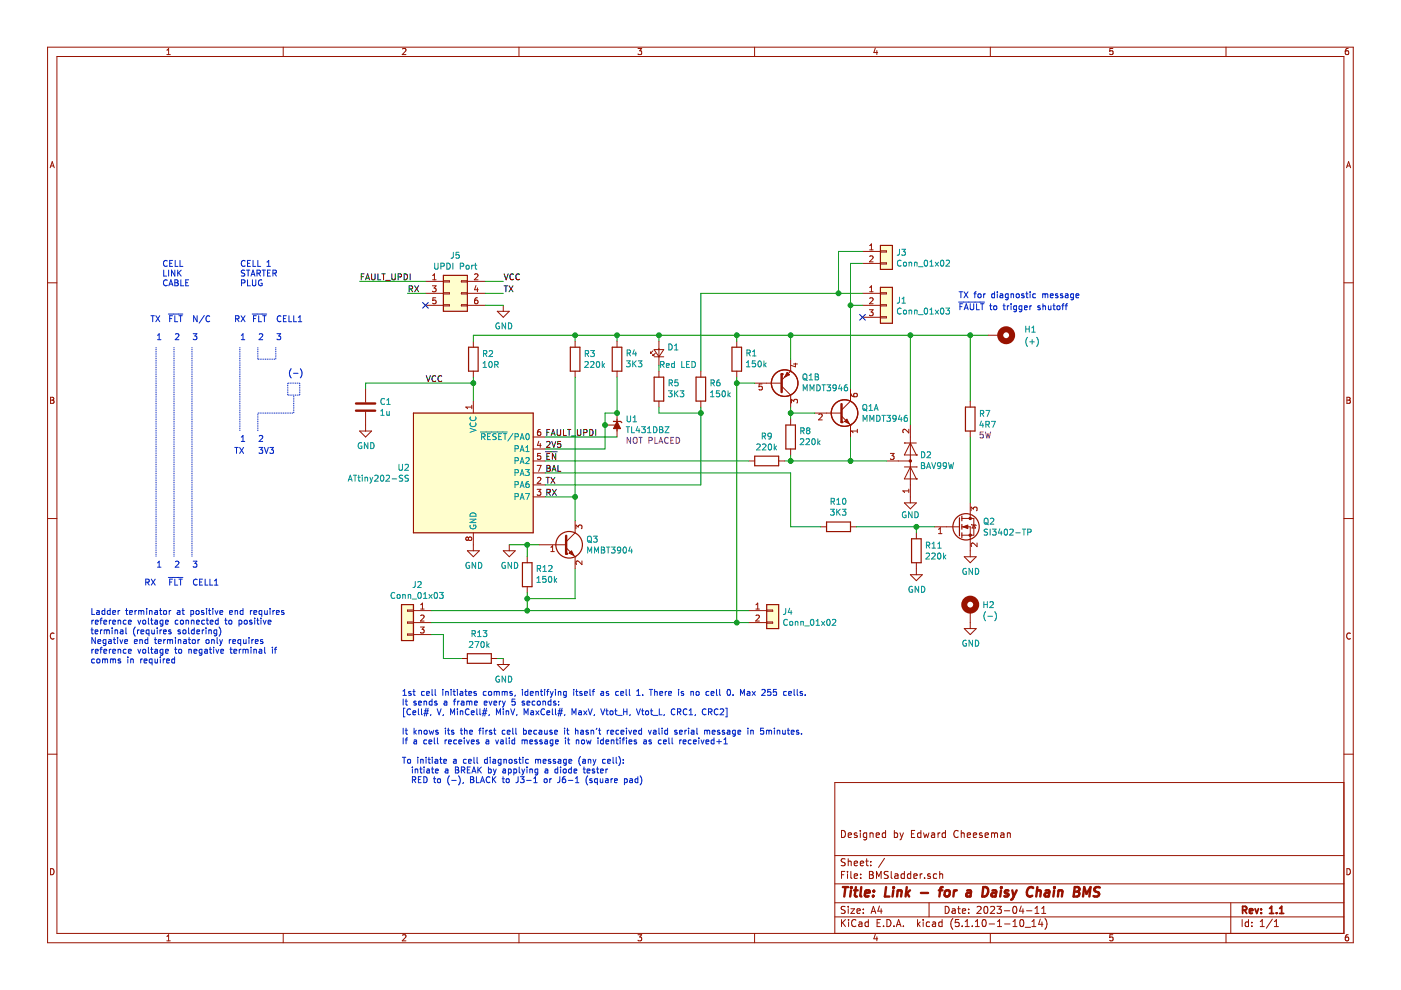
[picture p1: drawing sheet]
EESchema Schematic File Version 4
EELAYER 30 0
EELAYER END
$Descr A4 11693 8268
encoding utf-8
Sheet 1 1
Title "Link - for a Daisy Chain BMS"
Date "2023-04-11"
Rev "1.1"
Comp ""
Comment1 "Designed by Edward Cheeseman"
Comment2 ""
Comment3 ""
Comment4 ""
$EndDescr
$Comp
L MCU_Microchip_ATtiny:ATtiny202-SS U2
U 1 1
P 3950 3950
F 0 "U2" H 3421 3996 50  0000 R CNN
F 1 "ATtiny202-SS" H 3421 3905 50  0000 R CNN
F 2 "Package_SO:SOIC-8_3.9x4.9mm_P1.27mm" H 3950 3950 50  0001 C CIN
F 3 "http://ww1.microchip.com/downloads/en/DeviceDoc/ATtiny202-402-AVR-MCU-with-Core-Independent-Peripherals_and-picoPower-40001969A.pdf" H 3950 3950 50  0001 C CNN
	1    3950 3950
	1    0    0    -1  
$EndComp
$Comp
L Device:C C1
U 1 1
P 3050 3400
F 0 "C1" H 3165 3446 50  0000 L CNN
F 1 "1u" H 3165 3355 50  0000 L CNN
F 2 "Capacitor_SMD:C_0603_1608Metric" H 3088 3250 50  0001 C CNN
F 3 "~" H 3050 3400 50  0001 C CNN
	1    3050 3400
	1    0    0    -1  
$EndComp
$Comp
L Transistor_BJT:MMBT3904 Q3
U 1 1
P 4700 4550
F 0 "Q3" H 4891 4596 50  0000 L CNN
F 1 "MMBT3904" H 4891 4505 50  0000 L CNN
F 2 "Package_TO_SOT_SMD:SOT-23" H 4900 4475 50  0001 L CIN
F 3 "https://www.fairchildsemi.com/datasheets/2N/2N3904.pdf" H 4700 4550 50  0001 L CNN
	1    4700 4550
	1    0    0    -1  
$EndComp
$Comp
L Transistor_BJT:MMDT3946 Q1
U 1 1
P 7000 3450
F 0 "Q1" H 7191 3496 50  0000 L CNN
F 1 "MMDT3946" H 7191 3405 50  0000 L CNN
F 2 "Package_TO_SOT_SMD:SOT-363_SC-70-6" H 7200 3550 50  0001 C CNN
F 3 "http://www.diodes.com/_files/datasheets/ds30123.pdf" H 7000 3450 50  0001 C CNN
	1    7000 3450
	1    0    0    -1  
$EndComp
$Comp
L Transistor_BJT:MMDT3946 Q1
U 2 1
P 6500 3200
F 0 "Q1" H 6691 3154 50  0000 L CNN
F 1 "MMDT3946" H 6691 3245 50  0000 L CNN
F 2 "Package_TO_SOT_SMD:SOT-363_SC-70-6" H 6700 3300 50  0001 C CNN
F 3 "http://www.diodes.com/_files/datasheets/ds30123.pdf" H 6500 3200 50  0001 C CNN
	2    6500 3200
	1    0    0    1   
$EndComp
$Comp
L Device:R R3
U 1 1
P 4800 3000
F 0 "R3" H 4870 3046 50  0000 L CNN
F 1 "220k" H 4870 2955 50  0000 L CNN
F 2 "Resistor_SMD:R_0603_1608Metric" V 4730 3000 50  0001 C CNN
F 3 "~" H 4800 3000 50  0001 C CNN
	1    4800 3000
	1    0    0    -1  
$EndComp
$Comp
L power:GND #PWR04
U 1 1
P 3950 4550
F 0 "#PWR04" H 3950 4300 50  0001 C CNN
F 1 "GND" H 3955 4377 50  0000 C CNN
F 2 "" H 3950 4550 50  0001 C CNN
F 3 "" H 3950 4550 50  0001 C CNN
	1    3950 4550
	1    0    0    -1  
$EndComp
$Comp
L power:GND #PWR05
U 1 1
P 4250 4550
F 0 "#PWR05" H 4250 4300 50  0001 C CNN
F 1 "GND" H 4255 4377 50  0000 C CNN
F 2 "" H 4250 4550 50  0001 C CNN
F 3 "" H 4250 4550 50  0001 C CNN
	1    4250 4550
	1    0    0    -1  
$EndComp
$Comp
L Device:R R12
U 1 1
P 4400 4800
F 0 "R12" H 4330 4754 50  0000 R CNN
F 1 "150k" H 4330 4845 50  0000 R CNN
F 2 "Resistor_SMD:R_0603_1608Metric" V 4330 4800 50  0001 C CNN
F 3 "~" H 4400 4800 50  0001 C CNN
	1    4400 4800
	-1   0    0    1   
$EndComp
Wire Wire Line
	4400 4550 4500 4550
Wire Wire Line
	4400 4550 4250 4550
Connection ~ 4400 4550
$Comp
L power:GND #PWR01
U 1 1
P 3050 3550
F 0 "#PWR01" H 3050 3300 50  0001 C CNN
F 1 "GND" H 3055 3377 50  0000 C CNN
F 2 "" H 3050 3550 50  0001 C CNN
F 3 "" H 3050 3550 50  0001 C CNN
	1    3050 3550
	1    0    0    -1  
$EndComp
Wire Wire Line
	3950 3150 3950 3200
Wire Wire Line
	4800 3150 4800 4150
Wire Wire Line
	4550 4150 4800 4150
Connection ~ 4800 4150
Wire Wire Line
	4800 4150 4800 4350
Wire Wire Line
	7100 3650 7100 3850
Wire Wire Line
	6600 3500 6600 3450
Wire Wire Line
	6600 2800 6600 3000
Wire Wire Line
	6800 3450 6600 3450
Text Label 4550 4150 0    50   ~ 0
RX
Text Label 4550 4050 0    50   ~ 0
TX
$Comp
L Diode:BAV99W D2
U 1 1
P 7600 3850
F 0 "D2" V 7646 3928 50  0000 L CNN
F 1 "BAV99W" V 7555 3928 50  0000 L CNN
F 2 "Package_TO_SOT_SMD:SOT-323_SC-70" H 7600 3350 50  0001 C CNN
F 3 "" H 7600 3850 50  0001 C CNN
	1    7600 3850
	0    1    -1   0   
$EndComp
$Comp
L power:GND #PWR02
U 1 1
P 7600 4150
F 0 "#PWR02" H 7600 3900 50  0001 C CNN
F 1 "GND" H 7600 4000 50  0000 C CNN
F 2 "" H 7600 4150 50  0001 C CNN
F 3 "" H 7600 4150 50  0001 C CNN
	1    7600 4150
	1    0    0    -1  
$EndComp
Wire Wire Line
	7600 3550 7600 2800
Wire Wire Line
	7600 2800 6600 2800
$Comp
L Device:Q_NMOS_GSD Q2
U 1 1
P 8000 4400
F 0 "Q2" H 8204 4446 50  0000 L CNN
F 1 "SI3402-TP" H 8204 4355 50  0000 L CNN
F 2 "Package_TO_SOT_SMD:SOT-23" H 8200 4500 50  0001 C CNN
F 3 "~" H 8000 4400 50  0001 C CNN
	1    8000 4400
	1    0    0    -1  
$EndComp
$Comp
L power:GND #PWR03
U 1 1
P 8100 4600
F 0 "#PWR03" H 8100 4350 50  0001 C CNN
F 1 "GND" H 8105 4427 50  0000 C CNN
F 2 "" H 8100 4600 50  0001 C CNN
F 3 "" H 8100 4600 50  0001 C CNN
	1    8100 4600
	1    0    0    -1  
$EndComp
$Comp
L power:GND #PWR06
U 1 1
P 7650 4750
F 0 "#PWR06" H 7650 4500 50  0001 C CNN
F 1 "GND" H 7655 4577 50  0000 C CNN
F 2 "" H 7650 4750 50  0001 C CNN
F 3 "" H 7650 4750 50  0001 C CNN
	1    7650 4750
	1    0    0    -1  
$EndComp
Wire Wire Line
	6600 3950 4550 3950
Wire Wire Line
	5050 3550 5050 3450
Wire Wire Line
	5150 3150 5150 3450
Connection ~ 5150 3450
Wire Wire Line
	7800 4400 7650 4400
Wire Wire Line
	7650 4450 7650 4400
Connection ~ 7650 4400
Wire Wire Line
	7650 4400 7150 4400
$Comp
L Device:LED_Small D1
U 1 1
P 5500 2950
F 0 "D1" V 5546 2882 50  0000 R CNN
F 1 "Red LED" V 5400 2950 50  0000 R CNN
F 2 "LED_SMD:LED_0603_1608Metric" V 5500 2950 50  0001 C CNN
F 3 "~" V 5500 2950 50  0001 C CNN
	1    5500 2950
	0    -1   -1   0   
$EndComp
$Comp
L Device:R R5
U 1 1
P 5500 3250
F 0 "R5" H 5430 3204 50  0000 R CNN
F 1 "3K3" H 5430 3295 50  0000 R CNN
F 2 "Resistor_SMD:R_0603_1608Metric" V 5430 3250 50  0001 C CNN
F 3 "~" H 5500 3250 50  0001 C CNN
	1    5500 3250
	-1   0    0    1   
$EndComp
Wire Wire Line
	5500 3100 5500 3050
Wire Wire Line
	5500 3400 5500 3450
Wire Wire Line
	5500 3450 5850 3450
Wire Wire Line
	5850 3450 5850 3400
Wire Wire Line
	6600 3800 6600 3850
Wire Wire Line
	6600 3850 7100 3850
Wire Wire Line
	6300 3200 6150 3200
Wire Wire Line
	6150 3150 6150 3200
Wire Wire Line
	6600 2800 6150 2800
Wire Wire Line
	6150 2800 6150 2850
Connection ~ 6600 2800
Connection ~ 6150 2800
$Comp
L Device:R R7
U 1 1
P 8100 3500
F 0 "R7" H 8170 3546 50  0000 L CNN
F 1 "4R7" H 8170 3455 50  0000 L CNN
F 2 "EdsKicadLibrary:R_Axial_L17.0mm_D6.0mm_P22mm_Horizontal" V 8030 3500 50  0001 C CNN
F 3 "~" H 8100 3500 50  0001 C CNN
F 4 "5W" H 8170 3366 50  0000 L CNN "Field4"
	1    8100 3500
	1    0    0    -1  
$EndComp
Wire Wire Line
	8100 4200 8100 3650
Wire Wire Line
	8100 3350 8100 2800
Wire Wire Line
	8100 2800 7600 2800
Connection ~ 7600 2800
Wire Wire Line
	4800 2800 4800 2850
Wire Wire Line
	4800 2800 3950 2800
Connection ~ 4800 2800
Wire Wire Line
	3050 3250 3050 3200
Wire Wire Line
	3050 3200 3950 3200
Connection ~ 3950 3200
Wire Wire Line
	3950 3200 3950 3350
Text Label 4550 3750 0    50   ~ 0
2V5
$Comp
L Device:R R11
U 1 1
P 7650 4600
F 0 "R11" H 7720 4646 50  0000 L CNN
F 1 "220k" H 7720 4555 50  0000 L CNN
F 2 "Resistor_SMD:R_0603_1608Metric" V 7580 4600 50  0001 C CNN
F 3 "~" H 7650 4600 50  0001 C CNN
	1    7650 4600
	1    0    0    -1  
$EndComp
$Comp
L Device:R R6
U 1 1
P 5850 3250
F 0 "R6" H 5780 3204 50  0000 R CNN
F 1 "150k" H 5780 3295 50  0000 R CNN
F 2 "Resistor_SMD:R_0603_1608Metric" V 5780 3250 50  0001 C CNN
F 3 "~" H 5850 3250 50  0001 C CNN
	1    5850 3250
	-1   0    0    1   
$EndComp
$Comp
L Device:R R1
U 1 1
P 6150 3000
F 0 "R1" H 6080 2954 50  0000 R CNN
F 1 "150k" H 6080 3045 50  0000 R CNN
F 2 "Resistor_SMD:R_0603_1608Metric" V 6080 3000 50  0001 C CNN
F 3 "~" H 6150 3000 50  0001 C CNN
	1    6150 3000
	-1   0    0    1   
$EndComp
$Comp
L Device:R R8
U 1 1
P 6600 3650
F 0 "R8" H 6530 3604 50  0000 R CNN
F 1 "220k" H 6530 3695 50  0000 R CNN
F 2 "Resistor_SMD:R_0603_1608Metric" V 6530 3650 50  0001 C CNN
F 3 "~" H 6600 3650 50  0001 C CNN
	1    6600 3650
	-1   0    0    1   
$EndComp
$Comp
L Device:R R4
U 1 1
P 5150 3000
F 0 "R4" H 5080 2954 50  0000 R CNN
F 1 "3K3" H 5080 3045 50  0000 R CNN
F 2 "Resistor_SMD:R_0603_1608Metric" V 5080 3000 50  0001 C CNN
F 3 "~" H 5150 3000 50  0001 C CNN
	1    5150 3000
	-1   0    0    1   
$EndComp
$Comp
L Device:R R10
U 1 1
P 7000 4400
F 0 "R10" V 7207 4400 50  0000 C CNN
F 1 "3K3" V 7116 4400 50  0000 C CNN
F 2 "Resistor_SMD:R_0603_1608Metric" V 6930 4400 50  0001 C CNN
F 3 "~" H 7000 4400 50  0001 C CNN
	1    7000 4400
	0    -1   -1   0   
$EndComp
$Comp
L Mechanical:MountingHole_Pad H2
U 1 1
P 8100 5100
F 0 "H2" H 8200 5149 50  0000 L CNN
F 1 "(-)" H 8200 5058 50  0000 L CNN
F 2 "EdsKicadLibrary:Terminal tag 3.2mm slot" H 8100 5100 50  0001 C CNN
F 3 "~" H 8100 5100 50  0001 C CNN
	1    8100 5100
	1    0    0    -1  
$EndComp
Wire Wire Line
	4400 4650 4400 4550
Wire Wire Line
	4800 4750 4800 5000
Wire Wire Line
	4400 4950 4400 5000
Wire Wire Line
	4400 5000 4800 5000
$Comp
L power:GND #PWR07
U 1 1
P 8100 5200
F 0 "#PWR07" H 8100 4950 50  0001 C CNN
F 1 "GND" H 8105 5027 50  0000 C CNN
F 2 "" H 8100 5200 50  0001 C CNN
F 3 "" H 8100 5200 50  0001 C CNN
	1    8100 5200
	1    0    0    -1  
$EndComp
$Comp
L Mechanical:MountingHole_Pad H1
U 1 1
P 8350 2800
F 0 "H1" V 8300 3000 50  0000 L CNN
F 1 "(+)" V 8400 3000 50  0000 L CNN
F 2 "EdsKicadLibrary:Terminal tag 3.2mm slot" H 8350 2800 50  0001 C CNN
F 3 "~" H 8350 2800 50  0001 C CNN
	1    8350 2800
	0    1    1    0   
$EndComp
Wire Wire Line
	8100 2800 8250 2800
Text Label 4550 3950 0    50   ~ 0
BAL
Wire Wire Line
	5150 2800 5150 2850
Connection ~ 5150 2800
Wire Wire Line
	5150 2800 5500 2800
Wire Wire Line
	5050 3450 5150 3450
Wire Wire Line
	5850 4050 5850 3450
Wire Wire Line
	4550 4050 5850 4050
Connection ~ 5850 3450
Wire Wire Line
	4800 2800 5150 2800
Wire Wire Line
	5500 2850 5500 2800
Connection ~ 5500 2800
Text Label 4550 3650 0    50   ~ 0
FAULT_UPDI
$Comp
L Device:R R2
U 1 1
P 3950 3000
F 0 "R2" H 4020 3046 50  0000 L CNN
F 1 "10R" H 4020 2955 50  0000 L CNN
F 2 "Resistor_SMD:R_0603_1608Metric" V 3880 3000 50  0001 C CNN
F 3 "~" H 3950 3000 50  0001 C CNN
	1    3950 3000
	1    0    0    -1  
$EndComp
Wire Wire Line
	3950 2800 3950 2850
Text Label 4550 3850 0    50   ~ 0
~EN
$Comp
L power:GND #PWR08
U 1 1
P 4200 2550
F 0 "#PWR08" H 4200 2300 50  0001 C CNN
F 1 "GND" H 4205 2377 50  0000 C CNN
F 2 "" H 4200 2550 50  0001 C CNN
F 3 "" H 4200 2550 50  0001 C CNN
	1    4200 2550
	1    0    0    -1  
$EndComp
Text Label 3550 3200 0    50   ~ 0
VCC
Text Label 4200 2350 0    50   ~ 0
VCC
Text Label 4200 2450 0    50   ~ 0
TX
Text Label 3400 2450 0    50   ~ 0
RX
Wire Wire Line
	4200 2550 4050 2550
Wire Wire Line
	3000 2350 3550 2350
Wire Wire Line
	3400 2450 3550 2450
Wire Wire Line
	4200 2450 4050 2450
Wire Wire Line
	4200 2350 4050 2350
$Comp
L Device:R R13
U 1 1
P 4000 5500
F 0 "R13" V 3793 5500 50  0000 C CNN
F 1 "270k" V 3884 5500 50  0000 C CNN
F 2 "Resistor_SMD:R_0603_1608Metric" V 3930 5500 50  0001 C CNN
F 3 "~" H 4000 5500 50  0001 C CNN
	1    4000 5500
	0    1    1    0   
$EndComp
$Comp
L power:GND #PWR09
U 1 1
P 4200 5500
F 0 "#PWR09" H 4200 5250 50  0001 C CNN
F 1 "GND" H 4205 5327 50  0000 C CNN
F 2 "" H 4200 5500 50  0001 C CNN
F 3 "" H 4200 5500 50  0001 C CNN
	1    4200 5500
	1    0    0    -1  
$EndComp
Connection ~ 6600 3450
Wire Wire Line
	6600 3450 6600 3400
Wire Wire Line
	4150 5500 4200 5500
Connection ~ 5050 3550
Wire Wire Line
	7100 3850 7400 3850
Text Label 3000 2350 0    50   ~ 0
FAULT_UPDI
Connection ~ 7100 3850
$Comp
L Connector_Generic:Conn_02x03_Odd_Even J5
U 1 1
P 3750 2450
F 0 "J5" H 3800 2767 50  0000 C CNN
F 1 "UPDI Port" H 3800 2676 50  0000 C CNN
F 2 "Connector_PinHeader_1.27mm:PinHeader_2x03_P1.27mm_Vertical" H 3750 2450 50  0001 C CNN
F 3 "~" H 3750 2450 50  0001 C CNN
	1    3750 2450
	1    0    0    -1  
$EndComp
Text Notes 3350 6550 0    50   ~ 0
1st cell initiates comms, identifying itself as cell 1. There is no cell 0. Max 255 cells.\nIt sends a frame every 5 seconds:\n[Cell#, V, MinCell#, MinV, MaxCell#, MaxV, Vtot_H, Vtot_L, CRC1, CRC2]\n\nIt knows its the first cell because it hasn’t received valid serial message in 5minutes.\nIf a cell receives a valid message it now identifies as cell received+1\n\nTo initiate a cell diagnostic message (any cell):\n  intiate a BREAK by applying a diode tester\n  RED to (-), BLACK to J3-1 or J6-1 (square pad)\n
Wire Wire Line
	6550 3850 6600 3850
Connection ~ 6600 3850
Wire Wire Line
	5050 3750 5050 3550
Wire Wire Line
	4550 3750 5050 3750
Wire Wire Line
	4550 3650 5150 3650
Wire Wire Line
	4550 3850 6250 3850
$Comp
L Device:R R9
U 1 1
P 6400 3850
F 0 "R9" V 6193 3850 50  0000 C CNN
F 1 "220k" V 6284 3850 50  0000 C CNN
F 2 "Resistor_SMD:R_0603_1608Metric" V 6330 3850 50  0001 C CNN
F 3 "~" H 6400 3850 50  0001 C CNN
	1    6400 3850
	0    1    1    0   
$EndComp
Wire Wire Line
	6600 3950 6600 4400
Wire Wire Line
	6600 4400 6850 4400
Text Notes 8000 2500 0    50   ~ 0
TX for diagnostic message
Text Notes 8000 2600 0    50   ~ 0
~FAULT~ to trigger shutoff
$Comp
L Reference_Voltage:TL431DBZ U1
U 1 1
P 5150 3550
F 0 "U1" V 5196 3480 50  0000 R CNN
F 1 "TL431DBZ" V 5105 3480 50  0000 R CNN
F 2 "Package_TO_SOT_SMD:SOT-23" H 5150 3400 50  0001 C CIN
F 3 "http://www.ti.com/lit/ds/symlink/tl431.pdf" H 5150 3550 50  0001 C CIN
F 4 "NOT PLACED" V 5016 3480 50  0000 R CNN "Field4"
	1    5150 3550
	0    -1   -1   0   
$EndComp
Wire Notes Line
	1450 2900 1450 4650
Wire Notes Line
	1600 2900 1600 4650
Text Notes 1300 4750 0    50   ~ 0
1
Text Notes 1450 4750 0    50   ~ 0
2
Text Notes 1600 4750 0    50   ~ 0
3
Text Notes 1300 2850 0    50   ~ 0
1
Text Notes 1450 2850 0    50   ~ 0
2
Text Notes 1600 2850 0    50   ~ 0
3
Text Notes 1600 2700 0    50   ~ 0
N/C
Text Notes 1250 2700 0    50   ~ 0
TX
Text Notes 1400 2700 0    50   ~ 0
~FLT
Text Notes 1600 4900 0    50   ~ 0
CELL1
Text Notes 1200 4900 0    50   ~ 0
RX
Text Notes 1400 4900 0    50   ~ 0
~FLT
Text Notes 1350 2400 0    50   ~ 0
CELL\nLINK\nCABLE
Text Notes 2000 2400 0    50   ~ 0
CELL 1\nSTARTER\nPLUG
Text Notes 2300 2700 0    50   ~ 0
CELL1
Text Notes 1950 2700 0    50   ~ 0
RX
Text Notes 2100 2700 0    50   ~ 0
~FLT
Text Notes 2000 2850 0    50   ~ 0
1
Text Notes 2150 2850 0    50   ~ 0
2
Text Notes 2300 2850 0    50   ~ 0
3
Wire Notes Line
	2150 3000 2300 3000
Wire Notes Line
	2300 3000 2300 2900
Wire Wire Line
	5500 2800 6150 2800
$Comp
L Connector_Generic:Conn_01x03 J1
U 1 1
P 7400 2550
F 0 "J1" H 7480 2592 50  0000 L CNN
F 1 "Conn_01x03" H 7480 2501 50  0000 L CNN
F 2 "Connector_JST:JST_SH_SM03B-SRSS-TB_1x03-1MP_P1.00mm_Horizontal" H 7400 2550 50  0001 C CNN
F 3 "~" H 7400 2550 50  0001 C CNN
	1    7400 2550
	1    0    0    -1  
$EndComp
$Comp
L Connector_Generic:Conn_01x03 J2
U 1 1
P 3400 5200
F 0 "J2" H 3318 5517 50  0000 C CNN
F 1 "Conn_01x03" H 3318 5426 50  0000 C CNN
F 2 "Connector_JST:JST_SH_SM03B-SRSS-TB_1x03-1MP_P1.00mm_Horizontal" H 3400 5200 50  0001 C CNN
F 3 "~" H 3400 5200 50  0001 C CNN
	1    3400 5200
	-1   0    0    -1  
$EndComp
Wire Wire Line
	3600 5300 3700 5300
Connection ~ 8100 2800
Text Notes 750  5550 0    50   ~ 0
Ladder terminator at positive end requires\nreference voltage connected to positive\nterminal (requires soldering)\nNegative end terminator only requires\nreference voltage to negative terminal if\ncomms in required
Wire Notes Line
	2000 2900 2000 3600
Wire Notes Line
	2150 3600 2150 3450
Wire Notes Line
	2150 3450 2450 3450
Wire Notes Line
	2450 3450 2450 3300
Wire Notes Line
	2500 3200 2400 3200
Wire Notes Line
	2400 3200 2400 3300
Wire Notes Line
	2400 3300 2500 3300
Wire Notes Line
	2500 3200 2500 3300
Text Notes 2000 3700 0    50   ~ 0
1
Text Notes 2150 3700 0    50   ~ 0
2
Text Notes 2400 3150 0    50   ~ 0
(-)
Text Notes 2150 3800 0    50   ~ 0
3V3
Text Notes 1950 3800 0    50   ~ 0
TX
Wire Wire Line
	7000 2450 7200 2450
$Comp
L Connector_Generic:Conn_01x02 J3
U 1 1
P 7400 2100
F 0 "J3" H 7480 2092 50  0000 L CNN
F 1 "Conn_01x02" H 7480 2001 50  0000 L CNN
F 2 "EdsKicadLibrary:HY2.0mm2P_Header_Horizontal" H 7400 2100 50  0001 C CNN
F 3 "~" H 7400 2100 50  0001 C CNN
	1    7400 2100
	1    0    0    -1  
$EndComp
Wire Wire Line
	7000 2450 7000 2100
Wire Wire Line
	7000 2100 7200 2100
Connection ~ 7000 2450
Wire Wire Line
	7200 2200 7100 2200
Wire Wire Line
	7100 2200 7100 2550
Wire Wire Line
	7100 2550 7200 2550
$Comp
L Connector_Generic:Conn_01x02 J4
U 1 1
P 6450 5100
F 0 "J4" H 6530 5092 50  0000 L CNN
F 1 "Conn_01x02" H 6530 5001 50  0000 L CNN
F 2 "EdsKicadLibrary:HY2.0mm2P_Header_Horizontal" H 6450 5100 50  0001 C CNN
F 3 "~" H 6450 5100 50  0001 C CNN
	1    6450 5100
	1    0    0    -1  
$EndComp
Wire Notes Line
	1300 2900 1300 4650
Wire Wire Line
	3700 5300 3700 5500
Wire Wire Line
	3700 5500 3850 5500
Wire Wire Line
	3600 5100 4400 5100
Wire Wire Line
	3600 5200 6150 5200
Wire Wire Line
	4400 5000 4400 5100
Connection ~ 4400 5000
Connection ~ 4400 5100
Wire Wire Line
	4400 5100 6250 5100
Wire Wire Line
	6150 3200 6150 5200
Connection ~ 6150 3200
Connection ~ 6150 5200
Wire Wire Line
	6150 5200 6250 5200
Wire Wire Line
	5850 2450 7000 2450
Wire Wire Line
	5850 2450 5850 3100
Wire Wire Line
	7100 2550 7100 3250
Connection ~ 7100 2550
Wire Notes Line
	2150 3000 2150 2900
NoConn ~ 7200 2650
NoConn ~ 3550 2550
$EndSCHEMATC
